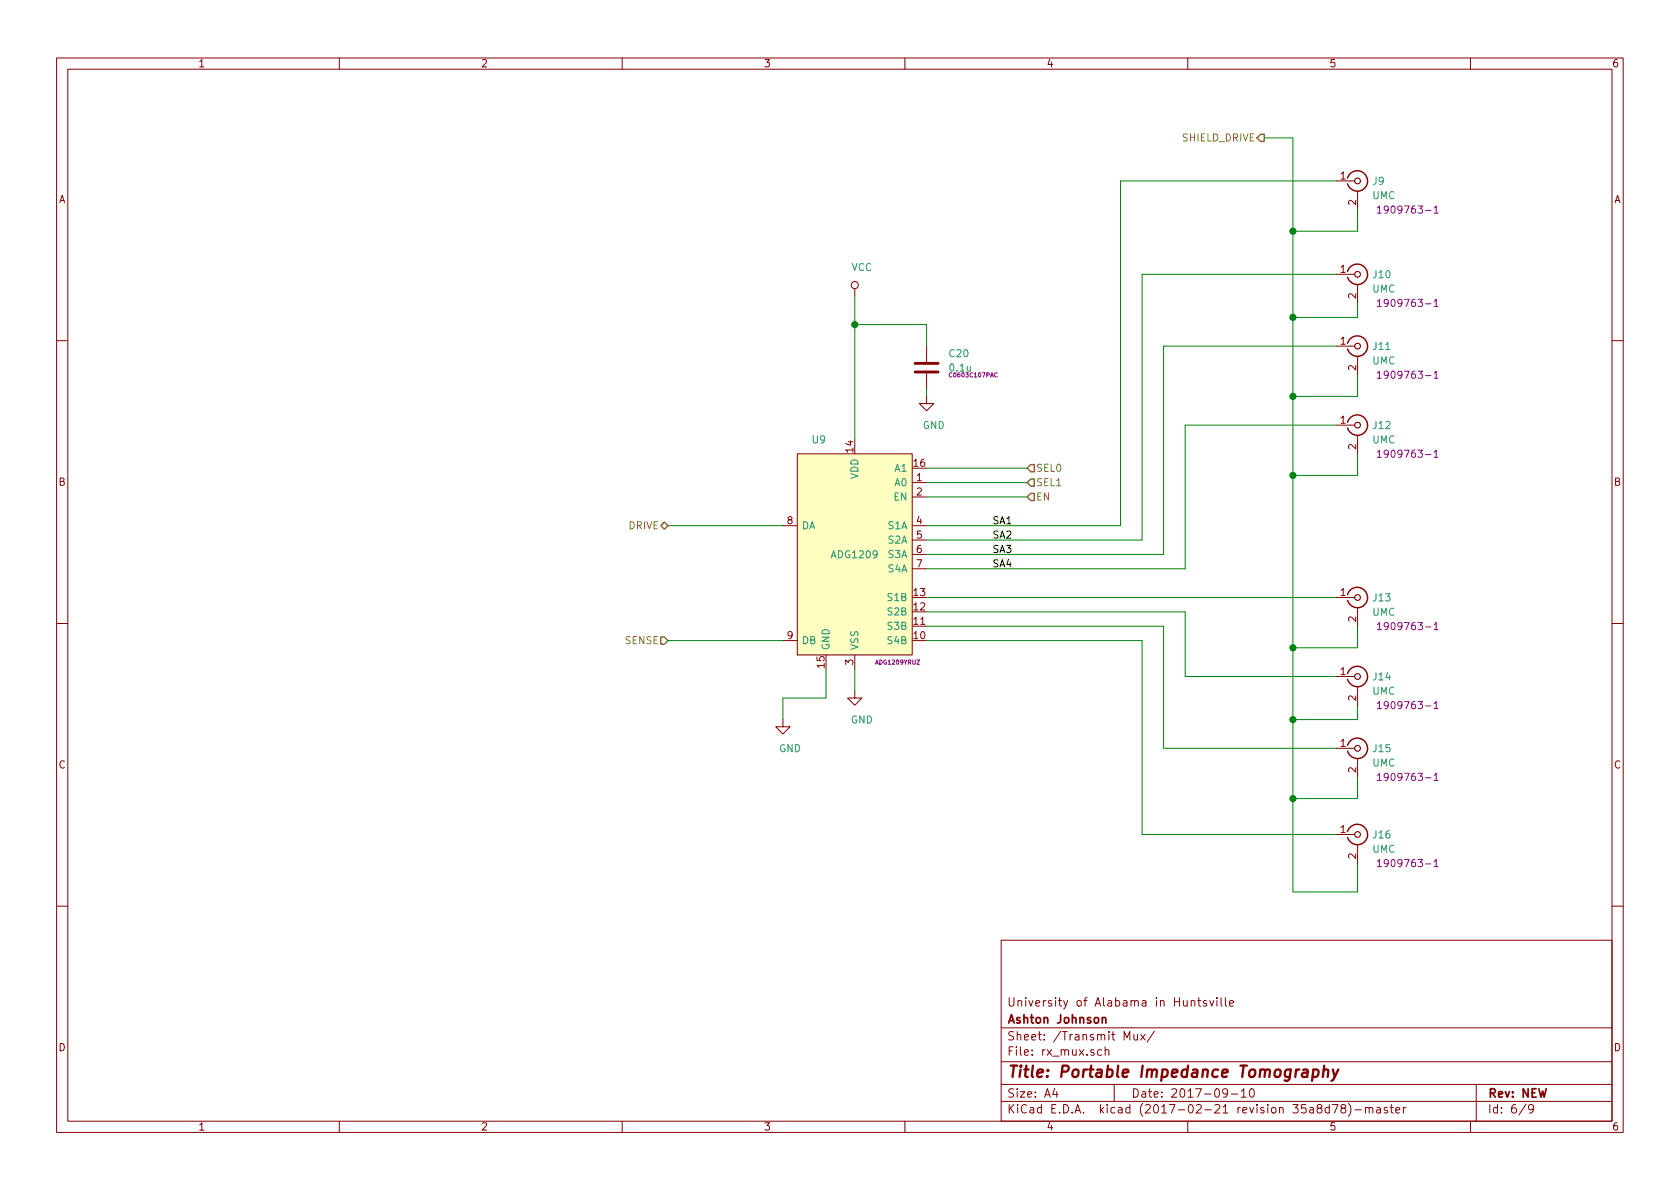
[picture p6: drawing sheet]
<svg xmlns="http://www.w3.org/2000/svg" width="297mm" height="210mm" viewBox="0 0 297 210" stroke-linecap="round" stroke-linejoin="round" font-family="sans-serif">
<g fill="none" stroke="#840000" stroke-width=".18">
<path d="M10 10.3h277v189.9h-277zM12 12.2h273v186.1h-273zM60 10.3v1.9M110 10.3v1.9M160 10.3v1.9M210 10.3v1.9M260 10.3v1.9M236.2 32h3.3M240 33.8v3.3M151.1 51v1.3M236.2 48.5h3.3M240 50.3v3.3"/>
<path d="M10 60.2h2M163.8 70.1v1.3h1.3l-1.3 1.2-1.2-1.2h1.2M163.8 61.2v2.8M163.8 66v2.8M236.2 61.2h3.3M236.2 75.2h3.3M240 63v3.3M240 77v3.3M285 60.2h2M138.4 93h2.6M141 80.3h20.3v35.5h-20.3zM161.3 85.3h2.5"/>
<path d="M161.3 87.9h2.5M161.3 93h2.5M161.3 95.5h2.5M161.3 98h2.5M10 110.3h2M138.4 113.3h2.6M151.1 115.8v2.6M161.3 100.6h2.5M236.2 105.7h3.3M236.2 119.6h3.3M240 107.4v3.3M285 110.3h2"/>
<path d="M138.4 127.2v1.3h1.3l-1.3 1.3-1.2-1.3h1.2M151.1 122.2v1.2h1.3l-1.3 1.3-1.2-1.3h1.2M236.2 132.3h3.3M240 121.4v3.3M240 134.1v3.3M236.2 147.6h3.3M240 149.3v3.3M10 160.2h2M177 166.3h108v32h-108zM210.6 177.1l.2-.2 .4 .1 .1 .9M211.8 176.9h.5M212 176.4v1.3l.3 .2"/>
<path d="M213.3 177l-.3-.1-.2 .2v.3l.5 .1v.3h-.5M213.9 176.9l.3 1 .4-1M215.2 176.4v.2M215.2 176.9v1M215.9 176.4v1.3l.2 .2M216.7 176.4v1.3l.2 .2M217.4 177.4l.7-.1-.1-.3-.4-.1-.2 .2v.7h.6M285 160.2h2M60 198.3v1.9M110 198.3v1.9M160 198.3v1.9M177 194.8h108"/>
<path d="M177 191.8h108M177 187.8h108M177 181.8h108M186.5 192.5l-.4 1h1M186.8 193v1M194.8 185.7l-.5-.1-.2 .3 .1 .6h.6M195.4 185.7h.1a.37 .37 0 0 1 .6 .1v.8M195.4 185.1v1.5M197 191.8v3M198.8 183.9v-1.5l.5 1.1 .5-1.1v1.5M200.5 182.9l.1 .9 .3 .1 .2-.1M201.1 182.9v1"/>
<path d="M201.7 182.9l.8 1M202.5 182.9l-.8 1M204.1 182.3l-1.3 2M210 198.3v1.9M217 193.2l-.1 .2a.48 .48 0 0 1-.6-.1v-.6a.48 .48 0 0 1 .6-.1l.1 .1a1.19 1.19 0 0 1-.2 1.2l-.5 .1M217.7 193.5h1.1M219.5 193l.4-.5v1.5M219.5 194h.8M221.1 192.6l.2-.1a.8 .8 0 0 1 .5 .8 .8 .8 0 0 1-.5 .7 1 1 0 0 1-.2-1.4zM233.1 196l-.2-.3v-.2l.2-.2 .5 .1 .1 .2v.2l-.7 .2a.48 .48 0 0 0-.1 .7l.2 .1 .6-.1a.48 .48 0 0 0-.2-.7M235 195.9l-.4-.1-.3 .3 .1 .6 .2 .1 .4-.1M235 195.3v1.5"/>
<path d="M235.6 195.3h1l-.7 1.5M237.4 196l-.3-.3 .1-.2 .2-.2 .4 .1 .1 .2v.2l-.7 .2a.48 .48 0 0 0 0 .7l.2 .1 .5-.1a.48 .48 0 0 0-.1-.7h-.2M238.4 195.1a1.71 1.71 0 0 1 0 2.3M239.6 196.3h1.1M241.4 196l.1-.1a.37 .37 0 0 1 .6 .1v.8M241.4 195.8v1M242.1 196l.2-.2 .3 .1 .1 .9M243.4 195.9h.6l.1 .9M244.1 196.2l-.5 .1-.2 .2 .2 .3 .5-.1M245.3 195.9l-.4-.1-.2 .2 .1 .3 .5 .1v.3h-.6M245.8 195.8h.6M246 195.3v1.3l.4 .2"/>
<path d="M246.8 196.3l.7-.1-.1-.3-.4-.1-.2 .2 .1 .7h.5M248.1 195.8v1M248.6 195.8l-.5 .3M260 198.3v1.9M261 191.8v6.5M269.8 195.2l-1.2 2M271.1 196l-.3 .3-.4-.1-.1-.2v-.4l.1-.2 .4-.1 .2 .2a1.19 1.19 0 0 1-.2 1.2l-.4 .1"/>
<circle cx="151.1" cy="50.4" r=".63"/>
</g>
<path d="M230.4 189.2h.8l-.1 1.2M231.2 189.6l-.7 .1a.4 .4 0 0 0-.3 .3 .4 .4 0 0 0 .2 .4l.7-.1M232.2 189.2a.68 .68 0 0 1 .9 .1v.8a.66 .66 0 0 1-1 .2M232.2 189.1l-.2 2M234 189.3a.52 .52 0 0 1 .9 .1l-.2 1M234.1 188.4l-.2 2M235.7 189.1l.3 1.3M236.6 189.1l-.9 1.8-.3 .2" fill="none" stroke="#840000" stroke-width=".41"/>
<path d="M194.9 180.1l.2-.2 .4 .1v.9" fill="none" stroke="#840000" stroke-width=".3"/>
<path d="M141 80.3h20.3v35.5h-20.3z" fill="#ffffc2" stroke="#ffffc2" stroke-width=".18"/>
<g fill="none" stroke="#008400" stroke-width=".18">
<path d="M223.5 24.4h5.1v133.3h11.4v-5.1M236.2 32h-38.1v61h-34.3M240 37.1v3.8h-11.4M151.1 52.3v25.4M151.1 57.4h12.7v3.8M236.2 48.5h-34.3v47h-38.1M240 53.6v2.5h-11.4M163.8 68.8v1.3M236.2 61.2h-30.5v36.8h-41.9M236.2 75.2h-26.7v25.4h-45.7M240 66.3v3.8h-11.4M118.1 93h20.3"/>
<path d="M163.8 82.8h17.8M163.8 85.3h17.8M163.8 87.9h17.8M240 80.3v3.8h-11.4M118.1 113.3h20.3M146 118.4v5h-7.6v3.8M151.1 118.4v3.8M163.8 113.3h38.1v34.3h34.3M163.8 110.7h41.9v21.6h30.5M163.8 108.2h45.7v11.4h26.7M163.8 105.7h72.4M240 110.7v3.8h-11.4"/>
<path d="M240 124.7v2.5h-11.4M240 137.4v3.8h-11.4"/>
</g>
<g fill="#008400" stroke="#008400" stroke-width=".25">
<circle cx="151.1" cy="57.4" r=".51"/>
<circle cx="228.6" cy="141.2" r=".51"/>
<circle cx="228.6" cy="127.2" r=".51"/>
<circle cx="228.6" cy="114.5" r=".51"/>
<circle cx="228.6" cy="84.1" r=".51"/>
<circle cx="228.6" cy="70.1" r=".51"/>
<circle cx="228.6" cy="56.1" r=".51"/>
<circle cx="228.6" cy="40.9" r=".51"/>
</g>
<path d="M161.8 65.8h4.1M161.8 64.3h4.1" fill="none" stroke="#840000" stroke-width=".51"/>
<g fill="none" stroke="#840084" stroke-width=".18">
<path d="M243.5 36.8l.4-.4v1.3M243.5 37.7h.7M253.6 36.8l.3-.4v1.3M253.6 37.7h.7M243.5 53.3l.4-.4v1.3M243.5 54.2h.7M253.6 53.3l.3-.4v1.3M253.6 54.2h.7M168.3 66a.34 .34 0 0 0-.5 .3 .34 .34 0 0 0 .5 .3M176.3 66a.34 .34 0 0 0-.5 .3 .34 .34 0 0 0 .5 .3M243.5 66l.4-.4v1.3M243.5 80l.4-.4v1.3"/>
<path d="M243.5 66.9h.7M253.6 66l.3-.4v1.3M253.6 80l.3-.4v1.3M253.6 66.9h.7M243.5 80.9h.7M253.6 80.9h.7M243.5 110.4l.4-.3v1.2M243.5 111.3h.7M253.6 110.4l.3-.3v1.2M253.6 111.3h.7M243.5 124.4l.4-.4v1.3M243.5 137.1l.4-.4v1.3"/>
<path d="M243.5 125.3h.7M243.5 138h.7M253.6 124.4l.3-.4v1.3M253.6 137.1l.3-.4v1.3M253.6 125.3h.7M253.6 138h.7M243.5 152.3l.4-.3v1.3M243.5 153.3h.7M253.6 152.3l.3-.3v1.3M253.6 153.3h.7"/>
</g>
<path d="M222.9 23.7h.6v1.3h-.6l-.7-.6zM116.8 93l.7-.7 .6 .7-.6 .6zM182.2 82.2h.7v1.2h-.7l-.6-.6zM182.2 84.7h.7v1.3h-.7l-.6-.7zM182.2 87.2h.7v1.3h-.7l-.6-.6zM116.8 112.6h.7l.6 .7-.6 .6h-.7z" fill="none" stroke="#848400" stroke-width=".25"/>
<path d="M238.3 31.5a1.8 1.8 0 0 1 2.7-1 1.8 1.8 0 0 1 .1 2.9 1.8 1.8 0 0 1-2.8-.9M238.3 48a1.8 1.8 0 0 1 2.7-1 1.8 1.8 0 0 1 .1 2.9 1.8 1.8 0 0 1-2.8-.9M238.3 60.7a1.8 1.8 0 0 1 2.7-1 1.8 1.8 0 0 1 .1 2.9 1.8 1.8 0 0 1-2.8-.9M238.3 74.7a1.8 1.8 0 0 1 2.7-1.1 1.8 1.8 0 0 1 .1 3 1.8 1.8 0 0 1-2.8-.9M238.3 105.2a1.8 1.8 0 0 1 2.7-1.1 1.8 1.8 0 0 1 .1 3 1.8 1.8 0 0 1-2.8-.9M238.3 119.1a1.8 1.8 0 0 1 2.7-1 1.8 1.8 0 0 1 .1 2.9 1.8 1.8 0 0 1-2.8-.9M238.3 131.8a1.8 1.8 0 0 1 2.7-1 1.8 1.8 0 0 1 .1 2.9 1.8 1.8 0 0 1-2.8-.9M238.3 147.1a1.8 1.8 0 0 1 2.7-1.1 1.8 1.8 0 0 1 .1 3 1.8 1.8 0 0 1-2.8-.9" fill="none" stroke="#840000" stroke-width=".25"/>
<g fill="none" stroke="#840000" stroke-width=".2">
<circle cx="240" cy="32" r=".51"/>
<circle cx="240" cy="48.5" r=".51"/>
<circle cx="240" cy="61.2" r=".51"/>
<circle cx="240" cy="75.2" r=".51"/>
<circle cx="240" cy="119.6" r=".51"/>
<circle cx="240" cy="105.7" r=".51"/>
<circle cx="240" cy="132.3" r=".51"/>
<circle cx="240" cy="147.6" r=".51"/>
</g>
<text font-size="2.8" fill="#840000" x="178" y="190.5">Title: Portable Impedance Tomography</text>
<g font-size="2.1" fill="#840000">
<text x="178" y="178">University of Alabama in Huntsville</text>
<text x="178" y="184">Sheet: /Transmit Mux/</text>
<text x="178" y="181">Ashton Johnson</text>
<text x="178" y="186.7">File: rx_mux.sch</text>
<text x="178" y="196.9">KiCad E.D.A. kicad (2017-02-21 revision 35a8d78)-master</text>
<text x="178" y="194.1">Size: A4</text>
<text x="200" y="194.1">Date: 2017-09-10</text>
<text x="263" y="194.1">Rev: NEW</text>
<text x="263" y="196.9">Id: 6/9</text>
</g>
<g font-size="1.8" fill="#840000">
<text x="35" y="11.9">1</text>
<text x="85" y="11.9">2</text>
<text x="135" y="11.9">3</text>
<text x="185" y="11.9">4</text>
<text x="235" y="11.9">5</text>
<text x="285" y="11.9">6</text>
<text x="10.4" y="35.9">A</text>
<text x="237" y="31.7">1</text>
<text x="285.4" y="35.9">A</text>
<text x="239.8" y="36.3" transform="rotate(-90 239.8 36.3)">2</text>
<text x="237" y="48.3">1</text>
<text x="239.8" y="52.8" transform="rotate(-90 239.8 52.8)">2</text>
<text x="237" y="61">1</text>
<text x="239.8" y="65.5" transform="rotate(-90 239.8 65.5)">2</text>
<text x="237" y="74.9">1</text>
<text x="150.9" y="80" transform="rotate(-90 150.9 80)">14</text>
<text x="161.6" y="82.5">16</text>
<text x="239.8" y="79.5" transform="rotate(-90 239.8 79.5)">2</text>
<text x="10.4" y="85.9">B</text>
<text x="162.1" y="85.1">1</text>
<text x="162.1" y="87.6">2</text>
<text x="285.4" y="85.9">B</text>
<text x="139.2" y="92.7">8</text>
<text x="162.1" y="92.7">4</text>
<text x="162.1" y="95.2">5</text>
<text x="162.1" y="97.8">6</text>
<text x="162.1" y="100.3">7</text>
<text x="161.6" y="107.9">12</text>
<text x="161.6" y="105.4">13</text>
<text x="237" y="105.4">1</text>
<text x="139.2" y="113">9</text>
<text x="161.6" y="113">10</text>
<text x="161.6" y="110.5">11</text>
<text x="239.8" y="110" transform="rotate(-90 239.8 110)">2</text>
<text x="145.8" y="118.1" transform="rotate(-90 145.8 118.1)">15</text>
<text x="150.9" y="117.6" transform="rotate(-90 150.9 117.6)">3</text>
<text x="237" y="119.4">1</text>
<text x="239.8" y="123.9" transform="rotate(-90 239.8 123.9)">2</text>
<text x="10.4" y="135.9">C</text>
<text x="237" y="132.1">1</text>
<text x="239.8" y="136.6" transform="rotate(-90 239.8 136.6)">2</text>
<text x="285.4" y="135.9">C</text>
<text x="237" y="147.3">1</text>
<text x="239.8" y="151.9" transform="rotate(-90 239.8 151.9)">2</text>
<text x="10.4" y="185.9">D</text>
<text x="285.4" y="185.9">D</text>
<text x="35" y="199.9">1</text>
<text x="85" y="199.9">2</text>
<text x="135" y="199.9">3</text>
<text x="185" y="199.9">4</text>
<text x="235" y="199.9">5</text>
<text x="285" y="199.9">6</text>
</g>
<g font-size="1.8" fill="#848400">
<text x="209.1" y="25">SHIELD_DRIVE</text>
<text x="183.1" y="83.4">SEL0</text>
<text x="183.1" y="86">SEL1</text>
<text x="183.1" y="88.5">EN</text>
<text x="111.2" y="93.6">DRIVE</text>
<text x="110.6" y="113.9">SENSE</text>
</g>
<g font-size="1.8" fill="#008484">
<text x="242.7" y="35.2">UMC</text>
<text x="242.8" y="32.7">J9</text>
<text x="150.5" y="47.9">VCC</text>
<text x="242.7" y="51.7">UMC</text>
<text x="242.8" y="49.2">J10</text>
<text x="167.9" y="63.2">C20</text>
<text x="168" y="65.7">0.1u</text>
<text x="242.7" y="64.4">UMC</text>
<text x="242.8" y="61.9">J11</text>
<text x="163.1" y="75.9">GND</text>
<text x="242.8" y="75.9">J12</text>
<text x="143.7" y="78.4">U9</text>
<text x="158.3" y="83.4">A1</text>
<text x="242.7" y="78.4">UMC</text>
<text x="151.8" y="84.8" transform="rotate(-90 151.8 84.8)">VDD</text>
<text x="158.1" y="88.5">EN</text>
<text x="158.3" y="86">A0</text>
<text x="141.7" y="93.6">DA</text>
<text x="157.1" y="93.6">S1A</text>
<text x="147.2" y="98.7">ADG1209</text>
<text x="157.1" y="96.1">S2A</text>
<text x="157.1" y="98.7">S3A</text>
<text x="157.1" y="101.2">S4A</text>
<text x="157.1" y="106.3">S1B</text>
<text x="242.8" y="106.3">J13</text>
<text x="141.7" y="113.9">DB</text>
<text x="157.1" y="113.9">S4B</text>
<text x="157.1" y="111.4">S3B</text>
<text x="157.1" y="108.8">S2B</text>
<text x="242.7" y="108.9">UMC</text>
<text x="146.7" y="115.1" transform="rotate(-90 146.7 115.1)">GND</text>
<text x="151.8" y="115.1" transform="rotate(-90 151.8 115.1)">VSS</text>
<text x="242.7" y="122.9">UMC</text>
<text x="242.8" y="120.3">J14</text>
<text x="150.4" y="127.9">GND</text>
<text x="137.7" y="133">GND</text>
<text x="242.7" y="135.6">UMC</text>
<text x="242.8" y="133">J15</text>
<text x="242.8" y="148.3">J16</text>
<text x="242.7" y="150.8">UMC</text>
</g>
<g font-size="1.8" fill="#840084">
<text x="244.7" y="37.8">1909763-1</text>
<text x="244.7" y="54.3">1909763-1</text>
<text x="244.7" y="67">1909763-1</text>
<text x="244.7" y="80.9">1909763-1</text>
<text x="244.7" y="111.4">1909763-1</text>
<text x="244.7" y="125.4">1909763-1</text>
<text x="244.7" y="138.1">1909763-1</text>
<text x="244.7" y="153.3">1909763-1</text>
</g>
<g font-size="1.8">
<text x="175.6" y="92.7">SA1</text>
<text x="175.6" y="95.2">SA2</text>
<text x="175.6" y="97.8">SA3</text>
<text x="175.6" y="100.3">SA4</text>
</g>
<g font-size="1.1" fill="#840084">
<text x="168.1" y="66.7">C0603C107PAC</text>
<text x="154.9" y="117.5">ADG1209YRUZ</text>
</g>
</svg>
